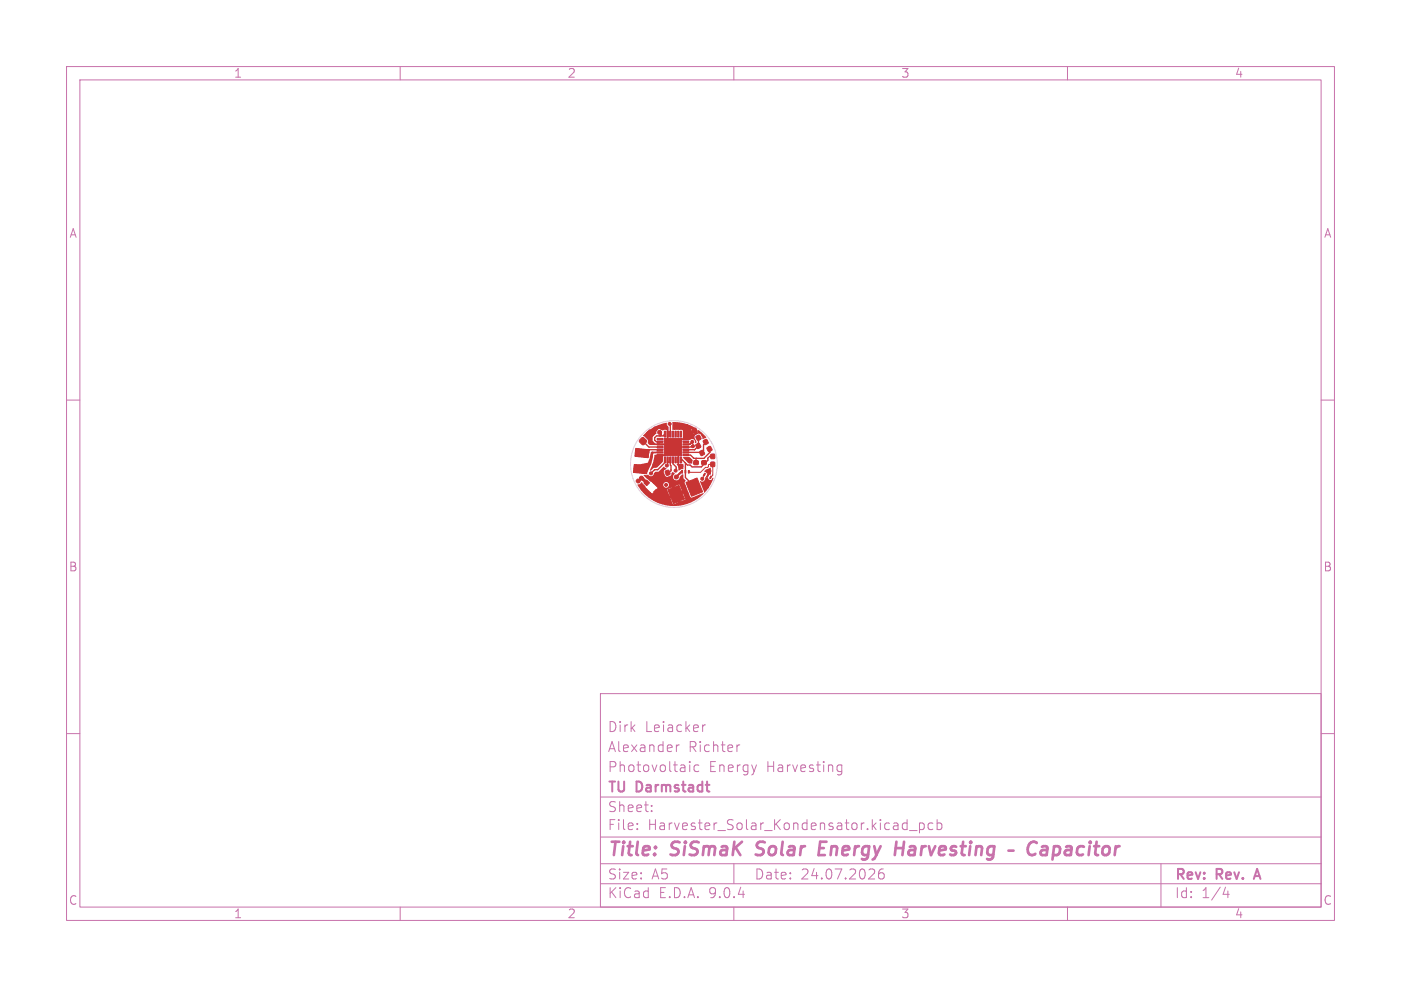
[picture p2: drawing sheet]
<svg xmlns="http://www.w3.org/2000/svg" width="210mm" height="148mm" viewBox="0 0 210 148" stroke-linecap="round" stroke-linejoin="round" font-family="sans-serif">
<g fill="none" stroke="#c872ab" stroke-width=".15">
<path d="M10 10h190v128h-190zM12 12h186v124h-186zM60 10v2M110 10v2M160 10v2M10 60h2M198 60h2M10 110h2M90 104h108v32h-108zM90 119.5h108M101.4 111.7v1M101.8 111.7l-.3 .1-.1 .2"/>
<path d="M103.4 114.2v.1M103.4 114.7v1M104.7 114.8l-.4-.1-.3 .3v.4l.2 .2h.5M105.3 108.7v1M105.7 108.7l-.2 .1-.2 .2M110.9 111.7l-.3 .1-.1 .2M125.5 115.6l.3 .1 .4-.1M126.2 114.8l-.4-.1-.3 .1M126.2 114.7v1.2a.41 .41 0 0 1-.7 .2M198 110h2M60 136v2M90 132.5h108"/>
<path d="M90 129.5h108M90 125.5h108M95.5 124.3v.1M95.5 123.5v.1M97.7 121.6v.1M97.7 120.8v.1M110 136v2M110 129.5v3M131.9 130.5a1.17 1.17 0 0 0-.1 1.2h.6l.1-.2v-.3l-.2-.3h-.3l-.3 .3M135.8 123.4l.2 .1M136 122.9v1.5M136 124.3l-.2 .1"/>
<path d="M136.3 124.5h1.2M137.8 123.5l.5-.1 .2 .3v.4l-.1 .2h-.6M137.8 123.4v1.5M139.8 123.5l-.4-.1-.3 .3v.4l.2 .2h.5M140.5 123.5l.4-.1 .3 .3v.4l-.2 .2h-.5M140.5 122.9v1.5M160 136v2M174 129.5v6.5M183.7 133l-.4 1.1h1M184.1 133.6v1"/>
</g>
<path d="M188.1 131.4h.7M188.4 130.3l-.5 1.5" fill="none" stroke="#c872ab" stroke-width=".3"/>
<path d="M113.3 128.1l.2 .1M113.6 126.4l-.2 .4 .1 .2M122.8 127.2h.7M123.9 126.2h-1l-.2 2h.9M134.3 127.2h1.1M135.5 126.2l-.2 2M155.4 126.4a.8 .8 0 0 0-.9-.1 .8 .8 0 0 0-.4 .8 .76 .76 0 0 0 .1 .9 .76 .76 0 0 0 .9 .1l.1-.1M156.2 127l.2-.1 .6 .1v.2l-.1 1M157 127.4l-.7 .1a.4 .4 0 0 0-.3 .3 .4 .4 0 0 0 .2 .4l.7-.1" fill="none" stroke="#c872ab" stroke-width=".4"/>
<g fill="#c83434" stroke="#c83434" stroke-width=".15">
<path d="M98.5 65.7h.9v.2h-.9z"/>
<path d="M98.5 66.1h.9v.2h-.9z"/>
<path d="M98.5 66.5h.9v.2h-.9z"/>
<path d="M98.5 66.9h.9v.2h-.9z"/>
<path d="M98.5 67.3h.9v.2h-.9z"/>
<path d="M98.5 67.7h.9v.2h-.9z"/>
<path d="M98.5 68.1h.9v.2h-.9z"/>
<path d="M99.6 68.6h.2v.8h-.2z"/>
<path d="M100 68.6h.2v.8h-.2z"/>
<path d="M100.4 68.6h.2v.8h-.2z"/>
<path d="M100.8 68.6h.2v.8h-.2z"/>
<path d="M101.2 68.6h.2v.8h-.2z"/>
<path d="M101.6 68.6h.2v.8h-.2z"/>
<path d="M102 68.6h.2v.8h-.2z"/>
<path d="M102.4 68.1h.9v.2h-.9z"/>
<path d="M102.4 67.7h.9v.2h-.9z"/>
<path d="M102.4 67.3h.9v.2h-.9z"/>
<path d="M102.4 66.9h.9v.2h-.9z"/>
<path d="M102.4 66.5h.9v.2h-.9z"/>
<path d="M102.4 66.1h.9v.2h-.9z"/>
<path d="M102.4 65.7h.9v.2h-.9z"/>
<path d="M102 64.7h.2v.8h-.2z"/>
<path d="M101.6 64.7h.2v.8h-.2z"/>
<path d="M101.2 64.7h.2v.8h-.2z"/>
<path d="M100.8 64.7h.2v.8h-.2z"/>
<path d="M100.4 64.7h.2v.8h-.2z"/>
<path d="M100 64.7h.2v.8h-.2z"/>
<path d="M99.6 64.7h.2v.8h-.2z"/>
<path d="M99.6 65.7h2.6v2.7h-2.6z"/>
<path d="M105.6 71h.1l-.1 .4-.2-.1z"/>
<path d="M106.1 71.2h.1l-.2 .4-.1-.1z"/>
<path d="M106.5 71.4h.2l-.2 .4-.1-.1z"/>
<path d="M97.3 64.5h.2l.5 .5v.2l-.4 .4-.3-.1-.4-.4v-.2z"/>
<path d="M96.2 65.7l.2-.1 .5 .5v.2l-.4 .4h-.3l-.4-.5v-.1z"/>
<path d="M102.8 72.4l1.7-.7 .8 2-1.6 .7z"/>
<path d="M100.1 73.4l1.7-.6 .8 2-1.7 .7z"/>
<path d="M103.2 70.6h.1v.3h-.1z"/>
<path d="M102.7 70.6h.1v.3h-.1z"/>
<path d="M102.2 70.6h.1v.3h-.1z"/>
<path d="M104.3 65.4l.5-.2 .3 .6-.5 .2-.3-.4z"/>
<path d="M103.8 64.4l.4-.2 .3 .5-.5 .3-.2-.4z"/>
<path d="M95.3 67.2l2 .2-.1 1.2-2-.2z"/>
<path d="M95.1 69.6l2 .3-.2 1.2-2-.3z"/>
<path d="M106 67.1l.4-.2 .3 .6-.4 .2-.3-.4z"/>
<path d="M105.4 66.1l.5-.2 .3 .5-.5 .3-.3-.4z"/>
<path d="M96.9 72l.5 .4-.5 .4-.4-.4z"/>
<path d="M97.9 71.6l1.2 1.1-.4 .4-1.2-1.1z"/>
<path d="M96.6 73l1.1 1.1-.4 .4-1.1-1.1z"/>
<path d="M98.3 73.4l.4 .4-.4 .3-.3-.3z"/>
<path d="M106.6 68.1h.5v.6h-.5z"/>
<path d="M106.6 69.3h.5v.6h-.5z"/>
<path d="M100.1 71.7l.5-.1 .2 .5v.1l-.5 .1-.2-.4z"/>
<path d="M99.7 70.6l.6-.1 .1 .5v.2l-.5 .1-.2-.5z"/>
<path d="M104.9 67.7l.4-.2 .3 .6-.5 .2-.2-.4z"/>
<path d="M104.3 66.7l.5-.2 .3 .5-.5 .3-.3-.5z"/>
<path d="M105.2 69.1h.6v.6h-.6z"/>
<path d="M104 69.1h.6v.6h-.6z"/>
<circle cx="100.4" cy="63.6" r=".23"/>
<circle cx="105.3" cy="71.8" r=".23"/>
<circle cx="106.3" cy="70.6" r=".3"/>
<circle cx="105.9" cy="72.3" r=".3"/>
<circle cx="99.1" cy="64.1" r=".3"/>
<circle cx="105.9" cy="73" r=".3"/>
<circle cx="103.9" cy="66.9" r=".23"/>
<circle cx="99.4" cy="71.9" r=".3"/>
<circle cx="99.2" cy="74.4" r=".3"/>
<circle cx="102.4" cy="72.9" r=".3"/>
<circle cx="102.9" cy="64" r=".3"/>
<circle cx="103.4" cy="69.1" r=".3"/>
<circle cx="103" cy="64.7" r=".3"/>
<circle cx="102.2" cy="63.9" r=".3"/>
<circle cx="98.2" cy="64.3" r=".3"/>
<circle cx="99.6" cy="73.7" r=".3"/>
<circle cx="98.6" cy="75" r=".3"/>
<circle cx="98.2" cy="69.7" r=".3"/>
<circle cx="102.9" cy="74.2" r=".3"/>
<circle cx="102" cy="69.9" r=".3"/>
<circle cx="98.9" cy="64.8" r=".3"/>
<circle cx="96.1" cy="71.7" r=".3"/>
<circle cx="95.7" cy="72.1" r=".3"/>
<circle cx="100" cy="69.8" r=".23"/>
<circle cx="99.8" cy="72.7" r=".22"/>
<circle cx="101.4" cy="71.5" r=".3"/>
<circle cx="103.8" cy="66.3" r=".23"/>
<circle cx="97.6" cy="71" r=".23"/>
<circle cx="101.3" cy="70.6" r=".23"/>
</g>
<g fill="none" stroke="#c83434" stroke-width=".2">
<path d="M96.3 66.1l1 .9h1.2M97.5 65l.1 .2v1l.4 .4h2.1l.4 .4M98.5 67.8h-.8M99.1 64.1l.4-.3h.3l.3 .3v2.1l1.6 1.6v1.8l.3 .3v.1M99.7 65.1l-.3 .3h-1l-.3 .2v.4l.3 .2h.5M99.7 69v.3l-1.1 1.1h-.5l-.5 .6M100 67.3l.4 .4M100.1 69v.7l-.1 .1M100.4 63.6l.1 .1v1.4M100.5 69l.1 1.6-.5 .5M100.9 69v.5l.5 .5-.1 .6M101.3 70.6h.1"/>
<path d="M102 70h.1M102.7 69.4v2.2l1.5 1.4v.3M102.8 66.6h.6M102.8 65.8h-.7l-2.4 2.4h-.8M102.8 67.8h2.3l.1 .2M102.9 64.7v1.1M103 64.7h-.1M103.4 66.6h.1M103.6 73.7h.2M103.8 66.3h.1M103.8 66.3l-.4 .3M103.9 66.9v.1"/>
<path d="M103.9 67h.1M104.1 67.4h.1M104.3 68.7v.9M104.3 68.7h.1M104.7 65.7l.1 .1M104.7 66.9h.1M104.7 65.6v1.3l-.6 .5h-1.3M105.8 66.3l-.3 .4v.9l-.2 .1M106.4 67.4v.4l-.9 .9h-1.5l-.5-.5h-.7M106.8 68.4h-.4l-.3 .3v.3l-.4 .4h-.2v.2l-.4 .4h-1.4l-.3-.3h-.4l-.7-.7h-.2"/>
</g>
<path d="M103.3 70.8h1.7l.7-.7h.4l.2-.5h.5v1.7l-.3 .3M105.6 71.2l-.3 .6" fill="none" stroke="#c83434" stroke-width=".15"/>
<path d="M98.9 64.8l.2 .1v.4M99.1 65.2h.1" fill="none" stroke="#c83434" stroke-width=".25"/>
<path d="M96.1 71.7l.8 .7" fill="none" stroke="#c83434" stroke-width=".5"/>
<path d="M96.1 71.7l-.4 .4M101.9 71h.1M102.2 70.8l-.8 .7" fill="none" stroke="#c83434" stroke-width=".3"/>
<g fill="#c83434">
<path d="M95.1 69.7a3.6 3.6 0 0 0 2-.3l.5-1.6h.9v.1l-.6 .1v.5a6.1 6.1 0 0 1-1 2.5l-1.9-.2z"/>
<path d="M95.3 67.3h3.5l.1 .2h-1.5l-.2 1.1h-.1l-1.9-.2z"/>
<path d="M96.5 71.2h.7a.44 .44 0 0 0 .5 .2 .44 .44 0 0 0 .3-.4l.3-.3h.5l.7-.7 .4 .3a.48 .48 0 0 0-.4 .5l.2 .6 .2 .1 .6-.2 .2-.4 .2-.1 .3 .2a.53 .53 0 0 0-.1 .9 .53 .53 0 0 0 .8-.4l.3-.3h.2l.1 .5 .3 .4-.2 .3 .9 2.2h.2l1.8-.6a6.2 6.2 0 0 1-8.1 .7h3.1l.4 .9 .7-.2-.4-.9-.7 .2h-3.1l-1-.8-.6-.8-.2-.5h.3l.3-.3 .6 .6-.1 .2 1 1 .6-.7h1.7l.3 .9h1.4l.4 .9 .6-.3-.3-.9-.7 .3h-1.3l.6-.3-.3-.9-.7 .3h-1.7l.3-.3-.4-.4h1.2a.43 .43 0 0 0 .3 .4 .43 .43 0 0 0 .5-.2h.9l.4 .9 .7-.3-.4-.8-.7 .2h-.9a.43 .43 0 0 0-.2-.6 .43 .43 0 0 0-.6 .4h-1.2l-.6-.6-.2 .1z"/>
<path d="M105.8 70.4l.4-.1 .3-.2 .1 .1v.9l-.3 .1-.1-.1-.2 .6 .5 .3 .3-.3h.1l-.6 1.4-.7 .8-.7-1.7a.66 .66 0 0 0 .9-.7l.1 .1 .2-.5-.5-.4z"/>
<path d="M101.6 69h.2v.6h.6v.7l-.3 .1-.3 .2-.2-.7-.2-.2 .2-.2z"/>
<path d="M98.1 68.2l1.3-.1v1.1l-.9 .9-.5 .1-.5 .4 .3-1z"/>
<path d="M102.4 68.6h1l.4 .4v.5h-.2a.55 .55 0 0 1-.7-.3l-.5-.5z"/>
<path d="M100.9 66.8h1.2l.1 .1h1.2l.6-.3 .1 .4-.1 .1h-1.6h-.2l-.1 .2h-1.2z"/>
<path d="M96.4 65.3a5.5 5.5 0 0 1 3.6-1.8v.2l.2 .3v1.1h-.2v-.5l-.1-.1h-.4l-.1 .1a.57 .57 0 0 0-.8-.2 .57 .57 0 0 0-.2 .7l-.5 .4v.6l.4 .4 .6 .1v.1h-1.5l-.3-.3v-.4z"/>
<path d="M100.8 63.3a6 6 0 0 1 3.4 .9l.4 .7 .1-.4 1.2 1.1-.6 .3-.3-.8h-.4l-.4 .2-.1 .2 .3 .7v.2h-.2a.51 .51 0 0 0-.2-.5 .51 .51 0 0 0-.6 .1l-1.1-.1 .1-.9h1.5l.2 .1-.1-.2-1.6 .1-.1-.5 1.4 .1 .1-.1-.1-.2-.1 .2h-2.8z"/>
</g>
<circle cx="101" cy="69.6" r="6.5" fill="none" stroke="#d0d2cd" stroke-width=".15"/>
<g font-size="2.8" fill="#c872ab">
<text x="91" y="128.9">Title:</text>
<text x="100.7" y="128.9">SiSmaK</text>
<text x="114.2" y="128.9">Solar</text>
<text x="124.4" y="128.9">Energy</text>
<text x="136.6" y="128.9">Harvesting</text>
<text x="158.1" y="128.9">Capacitor</text>
</g>
<g font-size="2.1" fill="#c872ab">
<text x="91" y="113">Alexander</text>
<text x="91" y="110">Dirk</text>
<text x="96.7" y="110">Leiacker</text>
<text x="103.2" y="113">Richter</text>
<text x="91" y="119.2">TU</text>
<text x="91" y="116">Photovoltaic</text>
<text x="95.5" y="119.2">Darmstadt</text>
<text x="106.2" y="116">Energy</text>
<text x="115" y="116">Harvesting</text>
<text x="91" y="124.7">File:</text>
<text x="91" y="122">Sheet:</text>
<text x="97.1" y="124.7">Harvester_Solar_Kondensator.kicad_pcb</text>
<text x="91" y="134.9">KiCad</text>
<text x="91" y="132.1">Size:</text>
<text x="97.7" y="132.1">A5</text>
<text x="98.7" y="134.9">E.D.A.</text>
<text x="106.3" y="134.9">9.0.4</text>
<text x="113" y="132.1">Date:</text>
<text x="120" y="132.1">24.07.2026</text>
<text x="176" y="132.3">Rev:</text>
<text x="176" y="134.9">Id:</text>
<text x="180.1" y="134.9">1/4</text>
<text x="182.4" y="132.3">Rev.</text>
<text x="188.8" y="132.3">A</text>
</g>
<g font-size="1.8" fill="#c872ab">
<text x="35" y="11.9">1</text>
<text x="85" y="11.9">2</text>
<text x="135" y="11.9">3</text>
<text x="185" y="11.9">4</text>
<text x="10.3" y="35.9">A</text>
<text x="198.4" y="35.9">A</text>
<text x="10.2" y="85.9">B</text>
<text x="198.3" y="85.9">B</text>
<text x="10.2" y="135.9">C</text>
<text x="35" y="137.9">1</text>
<text x="85" y="137.9">2</text>
<text x="135" y="137.9">3</text>
<text x="185" y="137.9">4</text>
<text x="198.3" y="135.9">C</text>
</g>
</svg>
